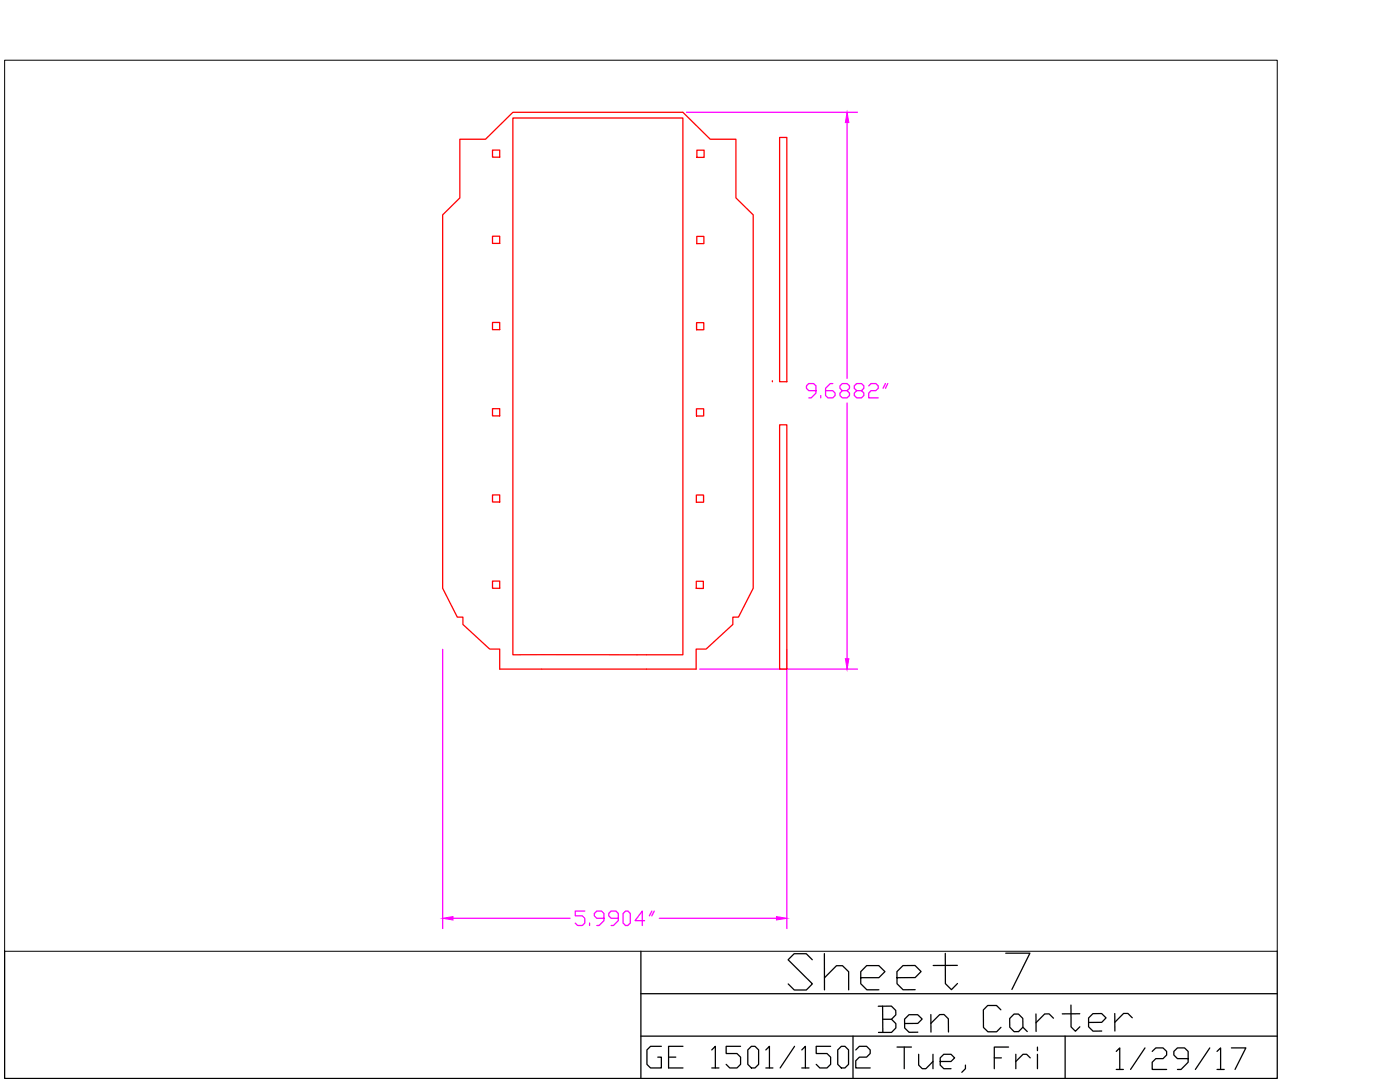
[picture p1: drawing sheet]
<svg xmlns="http://www.w3.org/2000/svg" width="279mm" height="216mm" viewBox="0 0 279 216" stroke-linecap="round" stroke-linejoin="round" font-family="sans-serif">
<!-- layer: CUT -->
<g fill="none" stroke="#f00" stroke-width=".25">
<path d="M91.8 27.8h5.1l5.5-5.4h33.9l5.4 5.4h5.2v11.7l3.4 3.4v74.5l-2.9 5.7h-1.1v1.5l-5.4 4.9h-2v4h-39.2v-4h-2l-5.3-4.9v-1.5h-1.1l-3-5.7v-74.5l3.5-3.4zM98.3 29.9h1.4v1.5h-1.4zM102.4 23.6h33.9v107.1h-33.9zM139.1 30h1.4v1.4h-1.4zM155.6 27.4h1.4v48.8h-1.4zM98.3 47.1h1.4v1.5h-1.4zM139.1 47.2h1.4v1.4h-1.4zM98.3 64.3h1.4v1.5h-1.4zM139 64.4h1.5v1.4h-1.5zM154.1 76.2h.1M98.3 98.8h1.4v1.4h-1.4zM98.3 81.5h1.4v1.5h-1.4z"/>
<path d="M139 98.8h1.4v1.4h-1.4zM139 81.6h1.4v1.4h-1.4zM155.6 84.8h1.4v48.7h-1.4zM98.3 115.9h1.4v1.5h-1.4zM139 116h1.4v1.4h-1.4z"/>
</g>
<!-- layer: Dims -->
<g fill="none" stroke="#f0f" stroke-width=".25">
<path d="M137 22.4h34.1M169.1 24.5v51M162.8 77.9h-1.4l-.5-.4v-.5l.5-.5h1l.4 .5v1.4l-.9 1h-.5M163.8 78.9v.5M166.2 76.5h-.5l-.9 1v1.4l.4 .5h1l.5-.5v-.5l-.5-.5h-1.4M168.1 77.9l-.5-.4v-.5l.5-.5h1l.4 .5v.5l-.4 .4h-1l-.5 .5v.5l.5 .5h1l.4-.5v-.5l-.4-.5M171 77.9l-.5-.4v-.5l.5-.5h.9l.5 .5v.5l-.5 .4h-.9l-.5 .5v.5l.5 .5h.9l.5-.5v-.5l-.5-.5M173.4 77l.4-.5h1l.5 .5v.5l-.5 .4h-1l-.4 .5v1h1.9M176.7 76.5l-.5 1M177.2 76.5l-.5 1M169.1 80.4v51M88.3 129.6v55.7"/>
<path d="M139.6 133.5h31.5M157 129.6v55.7M90.4 183.2h23.4M116.7 181.8h-1.9v.9h1.4l.5 .5v1l-.5 .5h-.9l-.5-.5M117.7 184.2v.5M120.5 183.2h-1.4l-.5-.5v-.4l.5-.5h1l.4 .5v1.4l-.9 1h-.5M123.4 183.2h-1.4l-.5-.5v-.4l.5-.5h.9l.5 .5v1.4l-1 1h-.4M124.3 182.3l.5-.5h.5l.5 .5v1.9l-.5 .5h-.5l-.5-.5zM128.6 183.7h-1.9l1.5-1.9v2.9M130.1 181.8l-.5 .9M130.6 181.8l-.5 .9M131.6 183.2h23.4"/>
</g>
<g fill="#f0f" stroke="#f0f" stroke-width=".2">
<path d="M88.3 183.2l2.1-.3v.7z"/>
<path d="M155 182.9l2 .3-2 .4z"/>
<path d="M169.1 22.4l.3 2.1h-.7z"/>
<path d="M168.7 131.4h.7l-.3 2.1z"/>
</g>
<!-- layer: 0 -->
<path d="M.9 12h254v177.8h-254z" fill="none" stroke="#000" stroke-width=".2"/>
<path d="M.9 189.8v25.4h254v-25.4M127.9 189.8v25.4M127.9 198.3h127M127.9 206.7h127M212.6 206.7v8.5" fill="none" stroke="#000" stroke-width=".25"/>
<text font-size="11.5" x="156.3" y="198.6">Sheet 7</text>
<text font-size="9.3" x="174.3" y="207.1">Ben Carter</text>
<text font-size="8.8" x="178.2" y="215.2">Tue, Fri</text>
<text font-size="8.4" x="128.1" y="214.5">GE 1501/1502</text>
<text font-size="7.9" x="221.9" y="214.5">1/29/17</text>
</svg>
